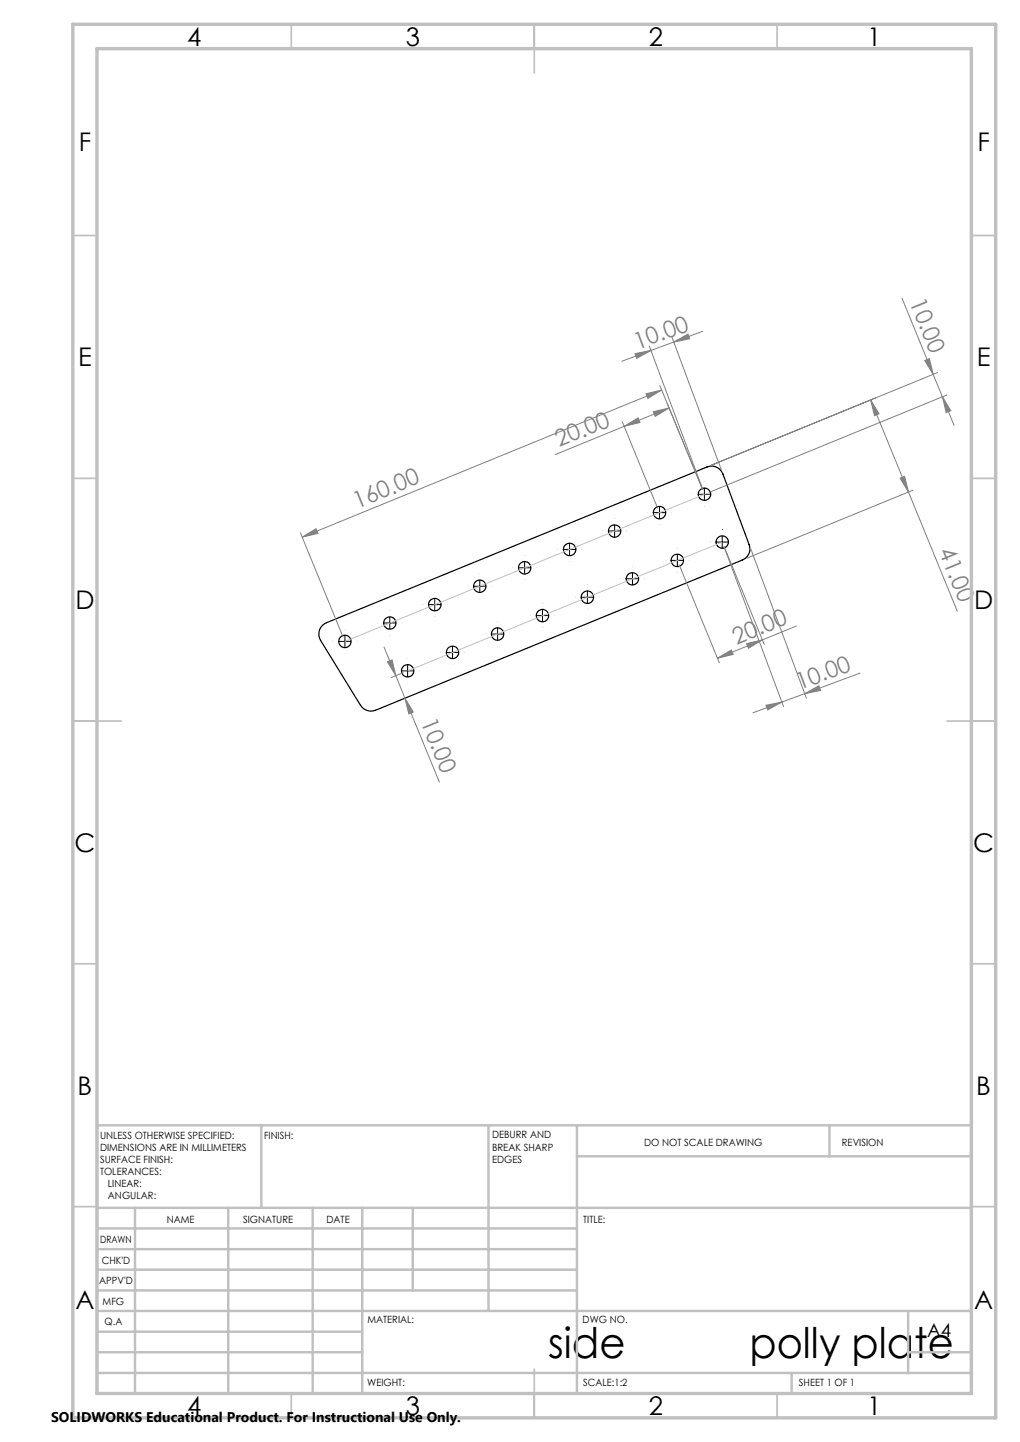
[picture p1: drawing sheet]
<svg xmlns="http://www.w3.org/2000/svg" width="210mm" height="297mm" viewBox="0 0 210 297" stroke-linecap="round" stroke-linejoin="round" font-family="sans-serif">
<g fill="none" stroke="#000" stroke-width=".25">
<path d="M66.5 128.7l.7-.4 78.3-32.1a2.49 2.49 0 0 1 3.3 1.4l5.4 14.6a2.46 2.46 0 0 1-1.4 3.2l-75.5 30.9a2.58 2.58 0 0 1-3.1-1l-8.2-13.4a2.59 2.59 0 0 1 .5-3.2z"/>
<circle cx="108" cy="116.9" r="1.28"/>
<circle cx="117.3" cy="113.2" r="1.28"/>
<circle cx="126.5" cy="109.4" r="1.26"/>
<circle cx="130.2" cy="119.2" r="1.27"/>
<circle cx="135.8" cy="105.6" r="1.28"/>
<circle cx="139.5" cy="115.4" r="1.28"/>
<circle cx="145" cy="101.8" r="1.27"/>
<circle cx="148.7" cy="111.6" r="1.27"/>
<circle cx="71" cy="132.1" r="1.28"/>
<circle cx="80.3" cy="128.3" r="1.27"/>
<circle cx="83.9" cy="138.2" r="1.27"/>
<circle cx="89.5" cy="124.5" r="1.28"/>
<circle cx="93.2" cy="134.4" r="1.28"/>
<circle cx="98.8" cy="120.7" r="1.26"/>
<circle cx="102.4" cy="130.6" r="1.27"/>
<circle cx="111.7" cy="126.8" r="1.27"/>
<circle cx="120.9" cy="123" r="1.28"/>
</g>
<g fill="none" stroke="#808080" stroke-width=".21">
<path d="M130.7 72.8l3.3-.6-2.9 1.6zM133.7 71.3l11 29.6-8.8-21.5M134 72.2l-5.9 2.2M138.4 69.5l10.1 27.2M138.7 70.4l2.9-1.6 .4 1zM138.7 70.4l-4.7 1.8M144.7 68.2l-6 2.2M185.7 61.4l6.4 15.7M190.4 74.3l.9-.4 .8 3.2zM192.1 77.1l1.9 4.6M193 76.7l-46.5 19.1M128.1 86.9l7.3 17.8"/>
<path d="M128.5 87.8l2.9-1.7 .4 .9zM128.5 87.8l-14.2 5.8M133 81.1l3.2-.8-2.8 1.8zM134.5 84.8l3.3-.8-2.9 1.8zM136.2 80.3l-74 30.3M137.8 84l-9.3 3.8M179.2 82.4l7.8 18.9M179.2 82.4l1.8 2.8-.9 .4zM185.3 98.5l.9-.4 .8 3.2zM194 81.7l2.4 5.9M194 81.7l1.8 2.9-1 .4zM194.9 81.3l-48.9 20.1"/>
<path d="M61.8 109.7l8.8 21.5M62.2 110.6l2.9-1.7 .4 1zM139.8 116.3l8.3 20.2M154.6 113.1l11.4 30.7M187 101.3l10.1 24.6M188 101l-34.2 14M79.1 133.3l2.4 5.9M79.8 136.3l.9-.4 .8 3.3zM81.5 139.2l1.9 4.6M83 138.5l-2.5 1.1M147.7 135.6l2.9-1.7 .4 .9zM153.7 132.6l3.3-.8-2.9 1.7z"/>
<path d="M157 131.8l-9.3 3.8M157.3 132.7l-8.3-20.1 12.3 33M164 128.9l-7 2.9M177.1 138.6l-11.4 4.3M83.4 143.8l1.7 2.8-.9 .4zM83.4 143.8l7.1 17.3M157.7 145.3l3.3-.7-3 1.6zM161 144.6l-6 2.2M165.7 142.9l2.9-1.7 .3 1zM165.7 142.9l-4.7 1.7"/>
</g>
<g fill="none" stroke="#000" stroke-width=".21" stroke-dasharray="15.2 1.3 1.3 1.3" stroke-linecap="butt">
<path d="M145.1 99.3v-.1M108 119.4v.1M110.5 116.9h.1M117.3 115.6v.1M124.1 109.4h-.1M126.6 106.9v-.1M135.8 103.1v-.1M137 115.4h-.1M142.6 101.8h-.1M148.7 109.1v-.1M73.5 132.1h.1M86.4 138.1h.1"/>
<path d="M92 124.5h.1M93.2 131.9v-.1M100 130.6h-.1M102.5 128.1v-.1M118.5 123h-.1M83.9 140.6v.1"/>
</g>
<g fill="none" stroke="#000" stroke-width=".21">
<path d="M98.8 119.5v2.5M106.8 116.9h2.5M108 115.7v2.5M116 113.2h2.5M117.3 111.9v2.5M125.3 109.4h2.5M126.5 108.1v2.5M128.9 119.2h2.5M130.2 118v2.5M134.5 105.6h2.6M135.8 104.3v2.5M138.2 115.4h2.5"/>
<path d="M139.5 114.2v2.5M143.8 101.8h2.5M145 100.5v2.5M147.5 111.7h2.5M148.7 110.4v2.5M69.7 132.1h2.5M71 130.8v2.5M79 128.3h2.5M80.3 127.1v2.5M82.7 138.2h2.5M83.9 136.9v2.5M88.3 124.5h2.5"/>
<path d="M89.5 123.3v2.5M91.9 134.4h2.5M93.2 133.1v2.5M97.5 120.8h2.5M101.2 130.6h2.5M102.4 129.3v2.5M110.5 126.8h2.4M111.7 125.6v2.5M119.7 123h2.5M120.9 121.7v2.5"/>
</g>
<path d="M145 101.8l-74 30.3M148.7 111.7l-64.8 26.5" fill="none" stroke="#c0c0c0" stroke-width=".21"/>
<g fill="none" stroke="#c0c0c0" stroke-width=".35">
<path d="M60 5v5M110 5v10M160 5v5M15 48.5h5M200 48.5h5M15 98.5h5M200 98.5h5M15 148.5h10M195 148.5h10M15 198.5h5M200 198.5h5M15 248.5h5"/>
<path d="M200 248.5h5M60 287v5M110 282v10M160 287v5"/>
</g>
<g fill="none" stroke="#c0c0c0" stroke-width=".5">
<path d="M53.8 231.8v17M100.6 231.8v38.2M118.8 231.8v55.2M118.8 238.2h81.2M170.8 231.8v6.4M200 231.8h-180v55.2M20 248.8h180M20 257.3h98.8M20 253h98.8M27.8 248.8v38.2M47 248.8v38.2M64.4 248.8v38.2"/>
<path d="M74.6 248.8v38.2M85 248.8v17M20 265.8h98.8M20 261.5h98.8M20 278.5h54.6M20 274.3h54.6M20 270h180M187 278.5h13M187 270v12.8M20 282.8h180M163 282.8v4.2"/>
</g>
<path d="M15 5h190v287h-190zM20 10h180v277h-180z" fill="none" stroke="#c0c0c0" stroke-width=".7"/>
<g fill="#808080">
<path d="M185.3 98.5l.9-.4 .8 3.2zM179.2 82.4l1.8 2.8-.9 .4zM194 81.7l1.8 2.9-1 .4zM190.4 74.3l.9-.4 .8 3.2z"/>
<path d="M130.7 72.8l3.3-.6-2.9 1.6zM138.7 70.4l2.9-1.6 .4 1zM157.7 145.3l3.3-.7-3 1.6zM165.7 142.9l2.9-1.7 .3 1z"/>
<path d="M153.7 132.6l3.3-.8-2.9 1.7zM147.7 135.6l2.9-1.7 .4 .9z"/>
<path d="M134.5 84.8l3.3-.8-2.9 1.8zM128.5 87.8l2.9-1.7 .4 .9z"/>
<path d="M133 81.1l3.2-.8-2.8 1.8zM62.2 110.6l2.9-1.7 .4 1z"/>
<path d="M79.8 136.3l.9-.4 .8 3.3zM83.4 143.8l1.7 2.8-.9 .4z"/>
</g>
<g font-size="8.7">
<text x="112.9" y="279.6">side</text>
<text x="154.3" y="279.6">polly plate</text>
</g>
<g font-size="5.3">
<text x="38.5" y="9.5">4</text>
<text x="83.5" y="9.5">3</text>
<text x="133.6" y="9.5">2</text>
<text x="178.6" y="9.5">1</text>
<text x="16.2" y="31.2">F</text>
<text x="201.2" y="31.2">F</text>
<text x="16.1" y="75.4">E</text>
<text x="201.1" y="75.4">E</text>
<text x="15.5" y="125.4">D</text>
<text x="200.5" y="125.4">D</text>
<text x="15.4" y="175.5">C</text>
<text x="200.4" y="175.5">C</text>
<text x="16" y="225.5">B</text>
<text x="201" y="225.5">B</text>
<text x="15.5" y="269.7">A</text>
<text x="200.5" y="269.7">A</text>
<text x="38.5" y="291.4">4</text>
<text x="83.5" y="291.4">3</text>
<text x="133.6" y="291.4">2</text>
<text x="178.6" y="291.4">1</text>
</g>
<g font-size="4.8" fill="#808080">
<text x="187.2" y="62.2" transform="rotate(68 187.2 62.2)">10.00</text>
<text x="131.2" y="72.1" transform="rotate(-20 131.2 72.1)">10.00</text>
<text x="115.1" y="92.1" transform="rotate(-22 115.1 92.1)">20.00</text>
<text x="73.6" y="104.8" transform="rotate(-22 73.6 104.8)">160.00</text>
<text x="193.2" y="113.5" transform="rotate(68 193.2 113.5)">41.00</text>
<text x="151.6" y="132.8" transform="rotate(-22 151.6 132.8)">20.00</text>
<text x="164.6" y="142.1" transform="rotate(-20 164.6 142.1)">10.00</text>
<text x="86.6" y="148.7" transform="rotate(68 86.6 148.7)">10.00</text>
</g>
<text font-size="3.9" x="190.9" y="275.5">A4</text>
<text font-size="2.9" x="10.5" y="292.9">SOLIDWORKS Educational Product. For Instructional Use Only.</text>
<g font-size="2.1">
<text x="20.6" y="234.6">UNLESS OTHERWISE SPECIFIED:</text>
<text x="20.6" y="237.1">DIMENSIONS ARE IN MILLIMETERS</text>
<text x="20.6" y="239.5">SURFACE FINISH:</text>
<text x="54.4" y="234.5">FINISH:</text>
<text x="101.3" y="234.5">DEBURR AND</text>
<text x="101.3" y="237">BREAK SHARP</text>
<text x="101.3" y="239.5">EDGES</text>
<text x="132.6" y="235.9">DO NOT SCALE DRAWING</text>
<text x="173.3" y="236.1">REVISION</text>
<text x="20.6" y="242">TOLERANCES:</text>
<text x="22.2" y="244.5">LINEAR:</text>
<text x="22.2" y="247">ANGULAR:</text>
<text x="34.3" y="252">NAME</text>
<text x="50" y="251.9">SIGNATURE</text>
<text x="67.2" y="251.9">DATE</text>
<text x="120.1" y="251.9">TITLE:</text>
<text x="20.6" y="256.1">DRAWN</text>
<text x="20.9" y="260.3">CHK'D</text>
<text x="20.4" y="264.4">APPV'D</text>
<text x="21.1" y="268.8">MFG</text>
<text x="21.5" y="273">Q.A</text>
<text x="75.6" y="272.5">MATERIAL:</text>
<text x="120" y="272.5">DWG NO.</text>
<text x="75.6" y="285.5">WEIGHT:</text>
<text x="120.1" y="285.6">SCALE:1:2</text>
<text x="164.5" y="285.6">SHEET 1 OF 1</text>
</g>
</svg>
